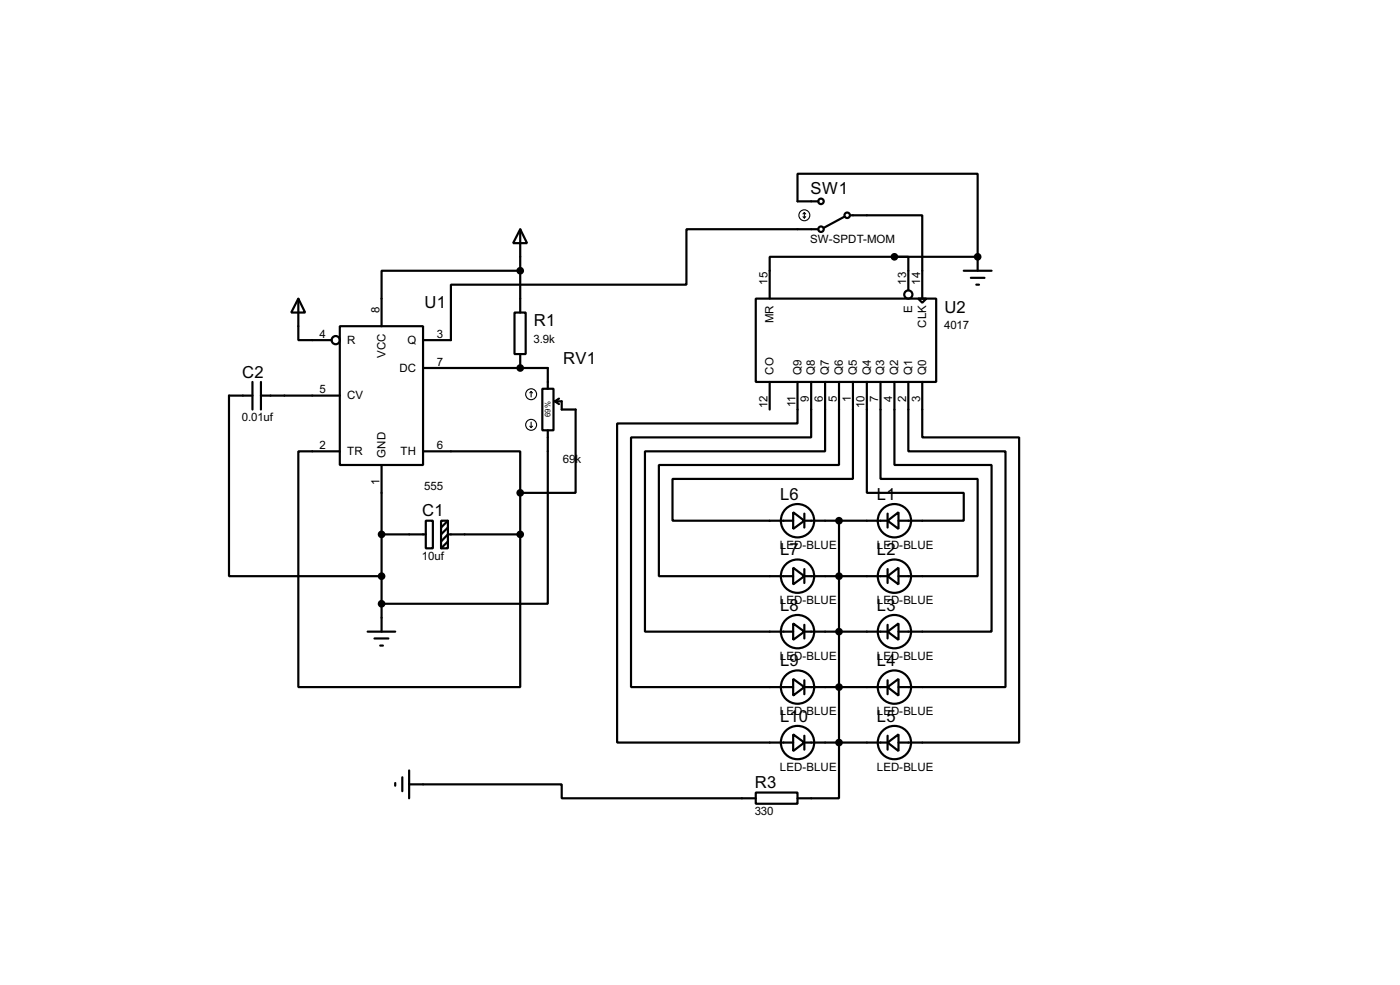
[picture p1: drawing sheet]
<svg xmlns="http://www.w3.org/2000/svg" width="256mm" height="180mm" viewBox="0 0 256 180" stroke-linecap="round" stroke-linejoin="round" font-family="sans-serif">
<g fill="none" stroke="#000" stroke-width=".4">
<path d="M149.9 36.9h-3.8v-5.1h33v15.2M154.7 39.7l-3.8 2M155.8 39.4h13.2v15.3M54.7 54.7l1.2 2.5h-2.5zM54.7 54.7v7.6h6.1M62.3 59.7h15.2v25.4h-15.2zM94.3 57.2h2v7.6h-2zM95.3 42l1.3 2.5h-2.6zM95.3 49.6h-25.4v10.1M95.3 42v15.2M138.5 54.7h33v15.2h-33zM149.9 42h-24.1v10.1h-43.2v10.2h-5.1"/>
<path d="M163.9 47h-22.9v7.7M163.9 47h2.5v6.1M163.9 47h15.2M168.2 54.7h1.5l-.7 .7zM176.6 49.6h5.1M177.9 50.9h2.5M178.9 52.1h.5M179.1 47v2.6M46.3 72.4h-4.3v33.1h27.9M46.3 69.9v5.1M47.8 72.4h14.5M47.8 69.9v5.1"/>
<path d="M77.5 67.4h22.9v3.8M95.3 64.8v2.6M99.4 71.2h2v7.6h-2zM100.4 78.8v31.7h-30.5M101.7 73.5h1.2v1.5h2.6v15.2h-10.2M101.7 73.5l.7 .5M102.4 73l-.7 .5M141 69.9v5.1M146.1 69.9v7.6h-33v58.4h32.2M148.6 69.9v10.2h-33v45.7h29.7M151.2 69.9v12.7h-33v33h27.1M153.7 69.9v15.2h-33v20.4h24.6"/>
<path d="M156.3 69.9v17.8h-33.1v7.6h22.1M158.8 69.9v20.3h17.8v5.1h-12M161.3 69.9v17.8h17.8v17.8h-14.5M163.9 69.9v15.2h17.8v30.5h-17.1M166.4 69.9v12.7h17.8v43.2h-19.6M169 69.9v10.2h17.7v55.8h-22.1M62.3 82.6h-7.6v43.2h40.6v-28M69.9 97.8h8.1M69.9 85.1v30.5M77.5 82.6h17.8v7.6M78 95.3h1.3v5.1h-1.3zM80.8 95.3h1.3v5.1h-1.3z"/>
<path d="M82.1 95.3l-1.3 1.3M82.1 96.6l-1.3 1.2M82.1 99.1l-1.3 1.3M95.3 90.2v7.6M95.3 97.8h-13.2l-1.3 1.3M145.3 93.8l2.1 1.5-2.1 1.5zM147.4 95.3h15.2M147.4 94v2.6M153.7 95.3v50.8h-7.6M162.6 95.3l2-1.5v3zM162.6 94v2.6M67.4 115.6h5"/>
<path d="M68.6 116.9h2.6M69.7 118.2h.5M145.3 103.9l2.1 1.6-2.1 1.5zM145.3 114.1l2.1 1.5-2.1 1.5zM147.4 105.5h15.2M147.4 115.6h15.2M147.4 104.2v2.5M147.4 114.4v2.5M162.6 115.6l2-1.5v3zM162.6 105.5l2-1.6v3.1zM162.6 104.2v2.5M162.6 114.4v2.5"/>
<path d="M145.3 124.3l2.1 1.5-2.1 1.5zM145.3 134.4l2.1 1.5-2.1 1.6zM147.4 125.8h15.2M147.4 135.9h15.2M147.4 124.5v2.6M147.4 134.7v2.5M162.6 135.9l2-1.5v3.1zM162.6 125.8l2-1.5v3zM162.6 124.5v2.6M162.6 134.7v2.5M72.4 143.3v.5M73.7 142.3v2.5"/>
<path d="M75 143.6h27.9v2.5h35.6M75 141v5.1M138.5 145.1h7.6v2h-7.6z"/>
<circle cx="150.4" cy="36.9" r=".5"/>
<circle cx="155.2" cy="39.4" r=".5"/>
<circle cx="150.4" cy="42" r=".5"/>
<circle cx="166.4" cy="53.9" r=".75"/>
<circle cx="61.5" cy="62.3" r=".75"/>
<circle cx="146.1" cy="95.3" r="3.1"/>
<circle cx="163.8" cy="95.3" r="3.1"/>
<circle cx="146.1" cy="105.5" r="3.1"/>
<circle cx="146.1" cy="115.6" r="3.1"/>
<circle cx="163.8" cy="105.5" r="3.1"/>
<circle cx="163.8" cy="115.6" r="3.1"/>
<circle cx="146.1" cy="135.9" r="3.1"/>
<circle cx="146.1" cy="125.8" r="3.1"/>
<circle cx="163.8" cy="135.9" r="3.1"/>
<circle cx="163.8" cy="125.8" r="3.1"/>
</g>
<g fill="#000">
<circle cx="179.1" cy="47" r=".2"/>
<circle cx="95.3" cy="67.4" r=".2"/>
</g>
<g fill="#000" stroke="#000" stroke-width=".4">
<circle cx="95.3" cy="49.6" r=".5"/>
<circle cx="163.8" cy="47" r=".5"/>
<circle cx="179.1" cy="47" r=".5"/>
<circle cx="95.3" cy="67.4" r=".5"/>
<circle cx="69.9" cy="97.8" r=".5"/>
<circle cx="95.3" cy="90.2" r=".5"/>
<circle cx="95.3" cy="97.8" r=".5"/>
<circle cx="153.7" cy="95.3" r=".5"/>
<circle cx="69.9" cy="110.5" r=".5"/>
<circle cx="69.9" cy="105.5" r=".5"/>
<circle cx="153.7" cy="115.6" r=".5"/>
<circle cx="153.7" cy="105.5" r=".5"/>
<circle cx="153.7" cy="135.9" r=".5"/>
<circle cx="153.7" cy="125.8" r=".5"/>
</g>
<g fill="none" stroke="#000" stroke-width=".2">
<path d="M147.1 39.7l.3 .2M147.4 38.9v1M147.4 38.9l.2 .3M147.4 38.9l-.3 .3M147.6 39.7l-.2 .2M97.1 78l.2 .3M97.3 71.7l-.2 .2M97.3 71.7l.3 .2M97.3 71.7v1M97.3 77.3v1M97.6 78l-.3 .3"/>
<circle cx="147.3" cy="39.4" r="1"/>
<circle cx="97.3" cy="72.2" r="1"/>
<circle cx="97.3" cy="77.8" r="1"/>
</g>
<g font-size="3.4">
<text x="148.5" y="35.6">SW1</text>
<text x="77.8" y="56.4">U1</text>
<text x="97.8" y="59.8">R1</text>
<text x="173" y="57.2">U2</text>
<text x="44.4" y="69.1">C2</text>
<text x="103.2" y="66.6">RV1</text>
<text x="77.4" y="94.5">C1</text>
<text x="142.9" y="91.5">L6</text>
<text x="160.7" y="91.5">L1</text>
<text x="142.9" y="101.6">L7</text>
<text x="160.7" y="101.6">L2</text>
<text x="142.9" y="111.8">L8</text>
<text x="160.7" y="111.8">L3</text>
<text x="142.9" y="121.9">L9</text>
<text x="160.7" y="121.9">L4</text>
<text x="142.9" y="132.1">L10</text>
<text x="160.7" y="132.1">L5</text>
<text x="138.3" y="144.3">R3</text>
</g>
<g font-size="2.4">
<text x="148.4" y="44.6">SW-SPDT-MOM</text>
<text x="140.6" y="52.1" transform="rotate(-90 140.6 52.1)">15</text>
<text x="166" y="52.1" transform="rotate(-90 166 52.1)">13</text>
<text x="168.6" y="52.1" transform="rotate(-90 168.6 52.1)">14</text>
<text x="69.5" y="57.2" transform="rotate(-90 69.5 57.2)">8</text>
<text x="141.7" y="59.1" transform="rotate(-90 141.7 59.1)">MR</text>
<text x="167.1" y="57.3" transform="rotate(-90 167.1 57.3)">E</text>
<text x="58.6" y="61.9">4</text>
<text x="63.6" y="63">R</text>
<text x="70.6" y="65.5" transform="rotate(-90 70.6 65.5)">VCC</text>
<text x="74.6" y="63">Q</text>
<text x="80.1" y="61.9">3</text>
<text x="97.8" y="62.7">3.9k</text>
<text x="169.7" y="60" transform="rotate(-90 169.7 60)">CLK</text>
<text x="173" y="60.2">4017</text>
<text x="58.6" y="72">5</text>
<text x="73.2" y="68.1">DC</text>
<text x="80.1" y="67">7</text>
<text x="141.7" y="68.6" transform="rotate(-90 141.7 68.6)">CO</text>
<text x="146.8" y="68.6" transform="rotate(-90 146.8 68.6)">Q9</text>
<text x="149.3" y="68.6" transform="rotate(-90 149.3 68.6)">Q8</text>
<text x="151.9" y="68.6" transform="rotate(-90 151.9 68.6)">Q7</text>
<text x="154.4" y="68.6" transform="rotate(-90 154.4 68.6)">Q6</text>
<text x="157" y="68.6" transform="rotate(-90 157 68.6)">Q5</text>
<text x="159.5" y="68.6" transform="rotate(-90 159.5 68.6)">Q4</text>
<text x="162" y="68.6" transform="rotate(-90 162 68.6)">Q3</text>
<text x="164.6" y="68.6" transform="rotate(-90 164.6 68.6)">Q2</text>
<text x="167.1" y="68.6" transform="rotate(-90 167.1 68.6)">Q1</text>
<text x="169.7" y="68.6" transform="rotate(-90 169.7 68.6)">Q0</text>
<text x="44.3" y="77.1">0.01uf</text>
<text x="63.6" y="73.1">CV</text>
<text x="140.6" y="74.7" transform="rotate(-90 140.6 74.7)">12</text>
<text x="145.7" y="74.6" transform="rotate(-90 145.7 74.6)">11</text>
<text x="148.2" y="73.6" transform="rotate(-90 148.2 73.6)">9</text>
<text x="150.8" y="73.6" transform="rotate(-90 150.8 73.6)">6</text>
<text x="153.3" y="73.6" transform="rotate(-90 153.3 73.6)">5</text>
<text x="155.9" y="73.6" transform="rotate(-90 155.9 73.6)">1</text>
<text x="158.4" y="74.7" transform="rotate(-90 158.4 74.7)">10</text>
<text x="160.9" y="73.6" transform="rotate(-90 160.9 73.6)">7</text>
<text x="163.5" y="73.6" transform="rotate(-90 163.5 73.6)">4</text>
<text x="166" y="73.6" transform="rotate(-90 166 73.6)">2</text>
<text x="168.6" y="73.6" transform="rotate(-90 168.6 73.6)">3</text>
<text x="58.6" y="82.2">2</text>
<text x="63.6" y="83.3">TR</text>
<text x="70.6" y="83.8" transform="rotate(-90 70.6 83.8)">GND</text>
<text x="73.4" y="83.3">TH</text>
<text x="80.1" y="82.2">6</text>
<text x="69.5" y="88.8" transform="rotate(-90 69.5 88.8)">1</text>
<text x="77.7" y="89.8">555</text>
<text x="103.1" y="84.7">69k</text>
<text x="142.9" y="100.5">LED-BLUE</text>
<text x="160.6" y="100.5">LED-BLUE</text>
<text x="77.3" y="102.5">10uf</text>
<text x="142.9" y="110.6">LED-BLUE</text>
<text x="160.6" y="110.6">LED-BLUE</text>
<text x="142.9" y="120.8">LED-BLUE</text>
<text x="160.6" y="120.8">LED-BLUE</text>
<text x="142.9" y="130.9">LED-BLUE</text>
<text x="160.6" y="130.9">LED-BLUE</text>
<text x="142.9" y="141.1">LED-BLUE</text>
<text x="160.6" y="141.1">LED-BLUE</text>
<text x="138.3" y="149.2">330</text>
</g>
<text font-size="1.6" x="100.9" y="76.4" transform="rotate(-90 100.9 76.4)">69%</text>
</svg>
